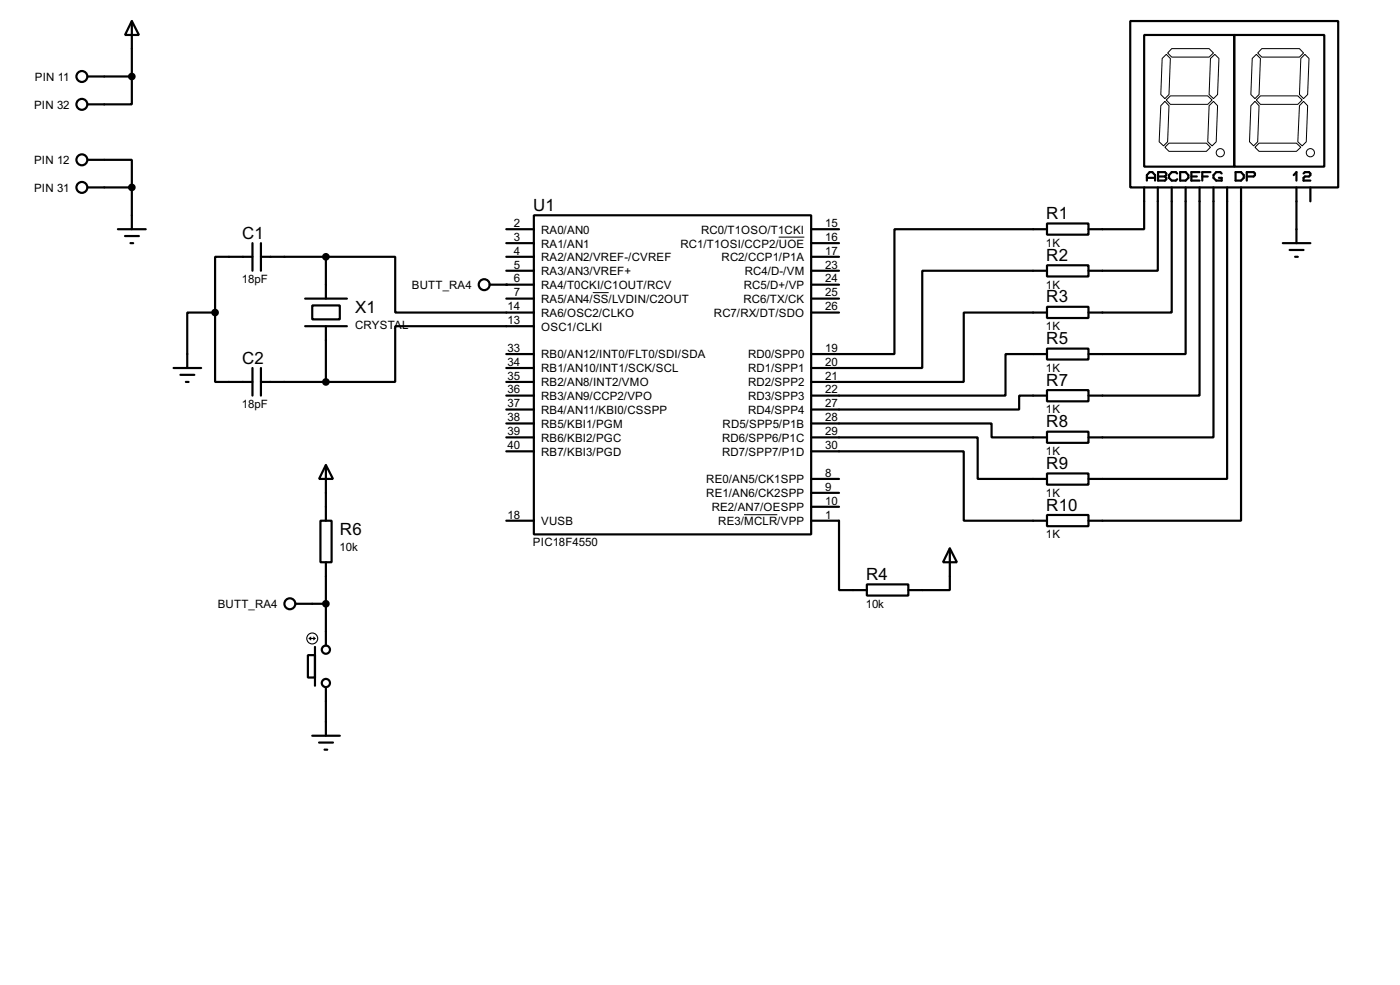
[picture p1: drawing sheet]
<svg xmlns="http://www.w3.org/2000/svg" width="256mm" height="180mm" viewBox="0 0 256 180" stroke-linecap="round" stroke-linejoin="round" font-family="sans-serif">
<g fill="none" stroke="#000" stroke-width=".4">
<path d="M16.1 14h8.1M24.2 3.9l1.3 2.5h-2.6zM24.2 14v5.1h-8.1M24.2 3.9v10.1M207.1 3.9h38.1v30.4h-38.1zM209.6 6.4h16.5v24.1h-16.5zM226.1 6.4h16.5v24.1h-16.5zM16.1 29.3h8.1v5M16.1 34.3h8.1M24.2 34.3v7.7M97.8 39.4h50.8v58.4h-50.8zM209.6 34.3v7.7h-10.2"/>
<path d="M210.1 33.1v-1l.5-.6h.5l.5 .6v1M210.1 32.6h1.5M212.1 34.3v15.3h-12.7M212.2 31.5h1.2l.3 .3v.3l-.3 .2 .3 .3v.2l-.3 .3h-1.2zM212.2 32.3h1.2M214.7 34.3v22.9h-15.3M215.7 31.8l-.3-.3h-.7l-.5 .6v.5l.5 .5h.7l.3-.3M216.2 31.5h1l.5 .6v.5l-.5 .5h-1zM217.2 34.3v30.5h-17.8M218.3 32.3h1M219.8 34.3v38.1h-20.4M219.8 31.5h-1.5v1.6h1.5"/>
<path d="M220.3 32.3h1M221.8 31.5h-1.5v1.6M222.3 34.3v45.8h-22.9M223.8 31.8l-.2-.3h-.8l-.5 .6v.5l.5 .5h1v-.5h-.5M224.8 34.3v53.4h-25.4M226.4 31.5h1l.5 .6v.5l-.5 .5h-1zM227.4 34.3v61h-28M228.4 32.3h1.3l.2-.2v-.3l-.2-.3h-1.3v1.6M237 32.1l.5-.6v1.6M237.5 34.3v10.2M238.8 31.8l.3-.3h.7l.3 .3v.3l-.3 .2h-.7l-.3 .3v.5h1.3M240.1 34.3v2.6"/>
<path d="M21.6 42h5.1M22.9 43.2h2.6M23.9 44.5h.5M39.4 57.2v12.7h6.9M39.4 57.2h-5.1v10.2M46.3 47h-6.9v10.2M46.3 44.5v5.1M47.8 47h11.9M47.8 44.5v5.1M55.9 59.7h7.7M55.9 54.7h7.7M57.2 55.9h5.1v2.6h-5.1z"/>
<path d="M59.7 47h12.7v10.2h25.4M59.7 47v7.7M59.7 59.7v10.2M89.7 52.1h8.1M92.8 47h5M92.8 54.7h5M92.8 42h5M92.8 44.5h5M92.8 49.6h5M97.8 59.7h-25.4v10.2h-12.7M148.6 47h5.1M148.6 54.7h5.1"/>
<path d="M148.6 42h5.1M148.6 44.5h5.1M148.6 52.1h5.1M148.6 49.6h5.1M148.6 57.2h5.1M191.8 40.9h7.6v2.1h-7.6zM191.8 48.6h7.6v2h-7.6zM191.8 56.2h7.6v2h-7.6zM191.8 42h-27.9v22.8h-15.3M191.8 49.6h-22.8v17.8h-20.4M191.8 57.2h-15.2v12.7h-28M235 44.5h5.1"/>
<path d="M236.3 45.8h2.5M237.3 47h.5M31.8 67.4h5.1M33.1 68.6h2.5M34.1 69.9h.5M46.3 67.4v5M47.8 69.9h11.9M47.8 67.4v5M92.8 69.9h5M92.8 67.4h5M92.8 64.8h5M92.8 72.4h5"/>
<path d="M92.8 75h5M92.8 77.5h5M148.6 77.5h33.1v2.6h10.1M191.8 63.8h7.6v2h-7.6zM191.8 71.4h7.6v2.1h-7.6zM191.8 79h7.6v2.1h-7.6zM191.8 64.8h-7.6v7.6h-35.6M191.8 72.4h-5.1v2.6h-38.1M58.7 95.3h2.1v7.6h-2.1zM59.7 85.1l1.3 2.6h-2.5zM59.7 85.1v10.2M92.8 80.1h5"/>
<path d="M92.8 82.6h5M92.8 95.3h5M148.6 95.3h5.1v12.7h5.1M148.6 80.1h30.5v7.6h12.7M148.6 82.6h28v12.7h15.2M148.6 87.7h5.1M148.6 90.2h5.1M148.6 92.8h5.1M191.8 86.7h7.6v2h-7.6zM191.8 94.3h7.6v2h-7.6zM54.2 110.5h5.5M56.4 119.9h1.3v4.1h-1.3z"/>
<path d="M57.7 118.4v7.1M59.7 102.9v15.3M158.8 107h7.6v2h-7.6zM174 100.4l1.3 2.5h-2.5zM174 100.4v7.6h-7.6M57.2 134.7h5.1M58.5 135.9h2.5M59.5 137.2h.5M59.7 125.8v8.9"/>
<circle cx="15" cy="19.1" r="1"/>
<circle cx="15" cy="14" r="1"/>
<circle cx="15" cy="29.3" r="1"/>
<circle cx="15" cy="34.3" r="1"/>
<circle cx="88.7" cy="52.1" r="1"/>
<circle cx="53.1" cy="110.5" r="1"/>
<circle cx="59.7" cy="118.9" r=".75"/>
<circle cx="59.7" cy="125" r=".75"/>
</g>
<circle cx="92.8" cy="52.1" r=".2" fill="#000"/>
<g fill="#000" stroke="#000" stroke-width=".4">
<circle cx="24.1" cy="14" r=".5"/>
<circle cx="24.1" cy="34.3" r=".5"/>
<circle cx="39.4" cy="57.2" r=".5"/>
<circle cx="59.7" cy="47" r=".5"/>
<circle cx="59.7" cy="69.9" r=".5"/>
<circle cx="59.7" cy="110.5" r=".5"/>
</g>
<g fill="none" stroke="#000" stroke-width=".2">
<path d="M56.7 116.9h1M56.7 116.9l.3 .2M57 116.6l-.3 .3M57.5 116.6l.2 .3M57.7 116.9l-.2 .2"/>
<circle cx="57.2" cy="116.9" r="1"/>
</g>
<g fill="none" stroke="#000" stroke-width=".18">
<path d="M213.4 18.6l.8 .8-.3 6.6-.7 .7-.8-.7 .3-6.6zM213.7 18.3l.7-.7h6.9l.8 .7-.8 .8h-6.9zM213.7 10l.7 .7-.2 6.6-.8 .8-.7-.8 .2-6.6zM214.7 8.9h6.8l.8 .8-.8 .8h-6.8l-.8-.8zM221.5 19.4l.8-.8 .8 .8-.3 6.6-.7 .7-.8-.7zM221.8 10.7l.8-.7 .7 .7-.2 6.6-.8 .8-.8-.8zM229.4 10.7l.8-.7 .7 .7-.2 6.6-.8 .8-.7-.8zM229.9 18.6l.8 .8-.3 6.6-.7 .7-.8-.7 .3-6.6zM230.2 18.3l.7-.7h6.9l.8 .7-.8 .8h-6.9zM231.2 8.9h6.9l.7 .8-.7 .8h-6.9l-.8-.8zM238.3 10.7l.8-.7 .7 .7-.2 6.6-.8 .8-.7-.8zM238.8 18.6l.8 .8-.3 6.6-.7 .7-.8-.7 .3-6.6z"/>
<path d="M213.4 27l.8-.8h6.8l.8 .8-.8 .7h-6.8zM229.9 27l.8-.8h6.8l.8 .8-.8 .7h-6.8zM108.6 53.6h2.9M142.7 43.4h4.7M136.3 94.2h6.1"/>
<circle cx="223.5" cy="28" r=".75"/>
<circle cx="240" cy="28" r=".75"/>
</g>
<g font-size="3.5">
<text x="97.7" y="38.6">U1</text>
<text x="191.7" y="40.1">R1</text>
<text x="44.4" y="43.7">C1</text>
<text x="191.7" y="47.8">R2</text>
<text x="65.1" y="57.4">X1</text>
<text x="191.7" y="55.4">R3</text>
<text x="191.7" y="63">R5</text>
<text x="44.4" y="66.6">C2</text>
<text x="191.7" y="70.6">R7</text>
<text x="191.7" y="78.2">R8</text>
<text x="191.7" y="85.9">R9</text>
<text x="191.7" y="93.5">R10</text>
<text x="62.3" y="98">R6</text>
<text x="158.7" y="106.2">R4</text>
</g>
<g font-size="2.4">
<text x="6.4" y="14.8">PIN 11</text>
<text x="6.2" y="19.9">PIN 32</text>
<text x="6.2" y="30">PIN 12</text>
<text x="6.2" y="35.1">PIN 31</text>
<text x="94.2" y="41.6">2</text>
<text x="151.2" y="41.6">15</text>
<text x="94.2" y="44.1">3</text>
<text x="94.2" y="46.6">4</text>
<text x="99.1" y="42.7">RA0/AN0</text>
<text x="99.1" y="45.3">RA1/AN1</text>
<text x="99.1" y="47.8">RA2/AN2/VREF-/CVREF</text>
<text x="124.6" y="45.3">RC1/T1OSI/CCP2/UOE</text>
<text x="128.4" y="42.7">RC0/T1OSO/T1CKI</text>
<text x="132.2" y="47.8">RC2/CCP1/P1A</text>
<text x="151.2" y="44.1">16</text>
<text x="151.2" y="46.6">17</text>
<text x="191.6" y="45.2">1K</text>
<text x="44.3" y="51.8">18pF</text>
<text x="75.4" y="52.9">BUTT_RA4</text>
<text x="94.2" y="49.2">5</text>
<text x="94.2" y="51.7">6</text>
<text x="99.1" y="50.4">RA3/AN3/VREF+</text>
<text x="99.1" y="52.9">RA4/T0CKI/C1OUT/RCV</text>
<text x="136.2" y="52.9">RC5/D+/VP</text>
<text x="136.4" y="50.4">RC4/D-/VM</text>
<text x="151.2" y="49.2">23</text>
<text x="151.2" y="51.7">24</text>
<text x="191.6" y="52.8">1K</text>
<text x="93" y="56.8">14</text>
<text x="93" y="59.3">13</text>
<text x="94.2" y="54.3">7</text>
<text x="99.1" y="55.4">RA5/AN4/SS/LVDIN/C2OUT</text>
<text x="99.1" y="58">RA6/OSC2/CLKO</text>
<text x="130.8" y="58">RC7/RX/DT/SDO</text>
<text x="136.2" y="55.4">RC6/TX/CK</text>
<text x="151.2" y="54.3">25</text>
<text x="151.2" y="56.8">26</text>
<text x="65" y="60.3">CRYSTAL</text>
<text x="93" y="64.4">33</text>
<text x="99.1" y="60.5">OSC1/CLKI</text>
<text x="99.1" y="65.6">RB0/AN12/INT0/FLT0/SDI/SDA</text>
<text x="137" y="65.6">RD0/SPP0</text>
<text x="151.2" y="64.4">19</text>
<text x="191.6" y="60.4">1K</text>
<text x="93" y="67">34</text>
<text x="93" y="69.5">35</text>
<text x="93" y="72">36</text>
<text x="99.1" y="68.1">RB1/AN10/INT1/SCK/SCL</text>
<text x="99.1" y="70.7">RB2/AN8/INT2/VMO</text>
<text x="137" y="68.1">RD1/SPP1</text>
<text x="137" y="70.7">RD2/SPP2</text>
<text x="151.2" y="67">20</text>
<text x="151.2" y="69.5">21</text>
<text x="151.2" y="72">22</text>
<text x="191.6" y="68">1K</text>
<text x="44.3" y="74.6">18pF</text>
<text x="93" y="74.6">37</text>
<text x="93" y="77.1">38</text>
<text x="99.1" y="73.2">RB3/AN9/CCP2/VPO</text>
<text x="99.1" y="75.8">RB4/AN11/KBI0/CSSPP</text>
<text x="137" y="73.2">RD3/SPP3</text>
<text x="137" y="75.8">RD4/SPP4</text>
<text x="151.2" y="74.6">27</text>
<text x="151.2" y="77.1">28</text>
<text x="191.6" y="75.7">1K</text>
<text x="93" y="79.7">39</text>
<text x="93" y="82.2">40</text>
<text x="99.1" y="78.3">RB5/KBI1/PGM</text>
<text x="99.1" y="80.8">RB6/KBI2/PGC</text>
<text x="99.1" y="83.4">RB7/KBI3/PGD</text>
<text x="132.3" y="80.8">RD6/SPP6/P1C</text>
<text x="132.3" y="83.4">RD7/SPP7/P1D</text>
<text x="132.4" y="78.3">RD5/SPP5/P1B</text>
<text x="151.2" y="79.7">29</text>
<text x="151.2" y="82.2">30</text>
<text x="191.6" y="83.3">1K</text>
<text x="129.4" y="88.5">RE0/AN5/CK1SPP</text>
<text x="151.2" y="87.3">8</text>
<text x="151.2" y="89.8">9</text>
<text x="93" y="94.9">18</text>
<text x="129.4" y="91">RE1/AN6/CK2SPP</text>
<text x="130.4" y="93.6">RE2/AN7/OESPP</text>
<text x="151.2" y="92.4">10</text>
<text x="151.2" y="94.9">1</text>
<text x="191.6" y="90.9">1K</text>
<text x="62.2" y="100.9">10k</text>
<text x="97.6" y="100">PIC18F4550</text>
<text x="99.1" y="96.1">VUSB</text>
<text x="131.6" y="96.1">RE3/MCLR/VPP</text>
<text x="191.6" y="98.5">1K</text>
<text x="39.9" y="111.3">BUTT_RA4</text>
<text x="158.6" y="111.2">10k</text>
</g>
</svg>
